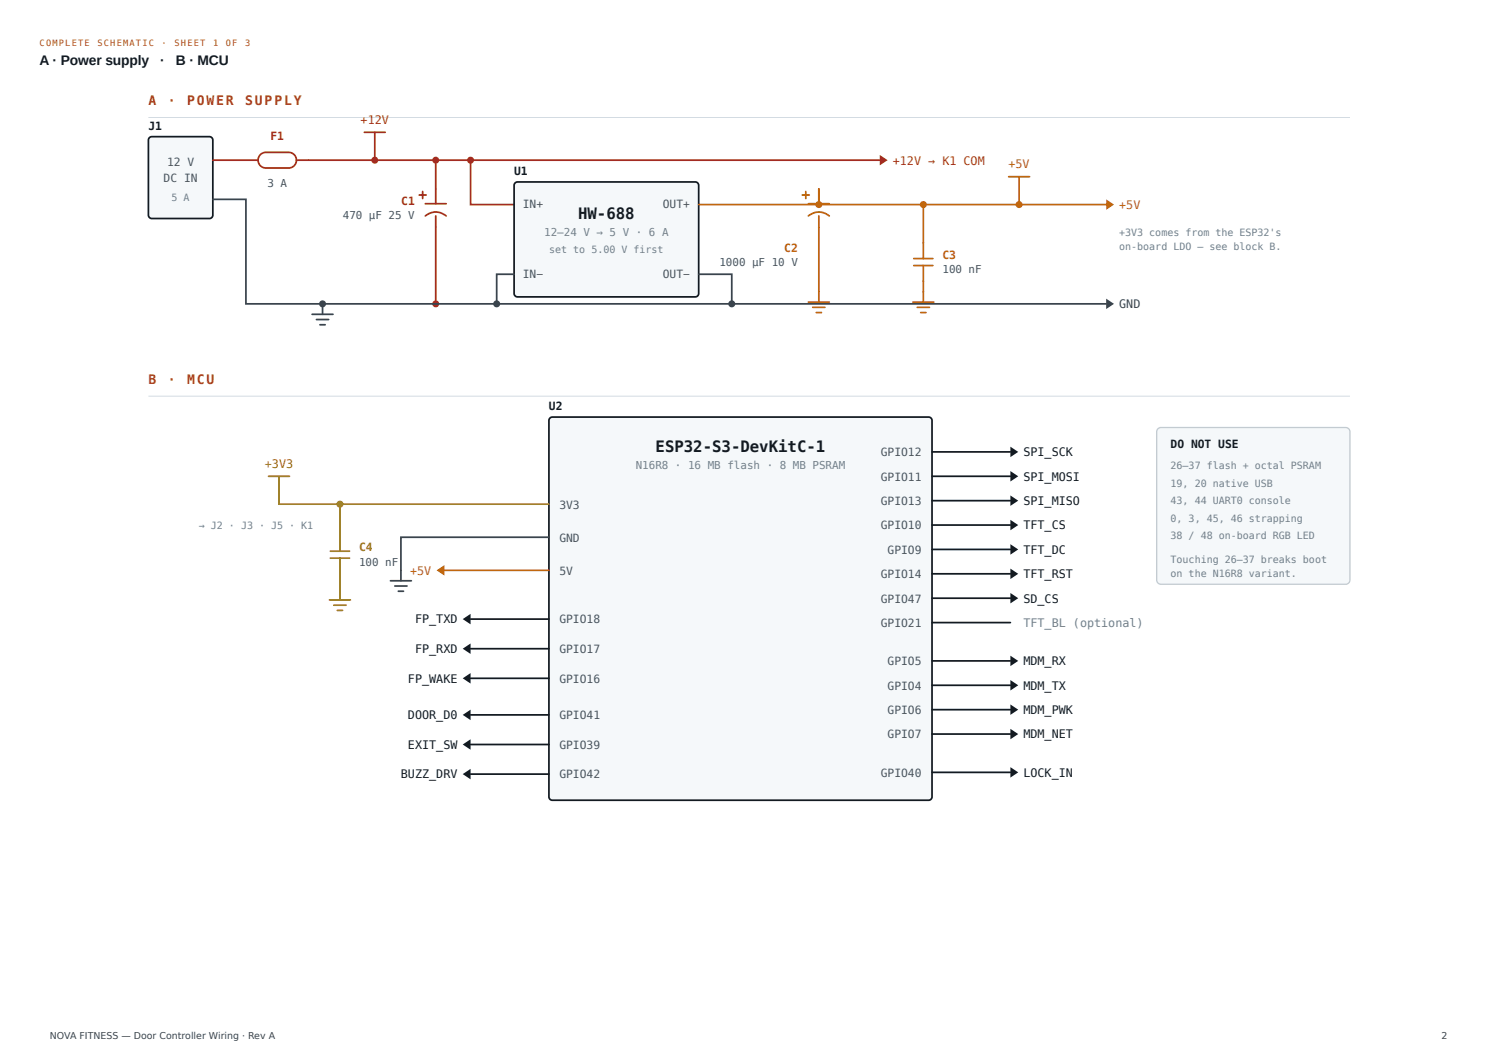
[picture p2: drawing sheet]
<svg xmlns="http://www.w3.org/2000/svg" width="420mm" height="297mm" viewBox="0 0 420 297" stroke-linecap="round" stroke-linejoin="round" font-family="sans-serif">
<path d="M41.6 33h337.1" fill="none" stroke="#d3dbe2" stroke-width=".28"/>
<path d="M41.9 38.6l.7-.3h16.1a.98 .98 0 0 1 1 1v21a.98 .98 0 0 1-1 1h-16.1a.98 .98 0 0 1-1-1v-21z" fill="#f5f8fa"/>
<path d="M41.9 38.6l.7-.3h16.1a.98 .98 0 0 1 1 1v21a.98 .98 0 0 1-1 1h-16.1a.98 .98 0 0 1-1-1v-21z" fill="none" stroke="#131a21" stroke-width=".49"/>
<path d="M102.2 37.1h5.9M105.1 37.1v7.8M59.7 44.9h12.7M73 43.4l1.4-.7h6.6a2.2 2.2 0 0 1 2.1 2.2 2.2 2.2 0 0 1-2.1 2.2h-6.4a2.2 2.2 0 0 1-2-1.3 2.2 2.2 0 0 1 .4-2.4zM246.8 44.9h-163.7" fill="none" stroke="#a32b22" stroke-width=".49"/>
<circle cx="105.1" cy="44.9" r=".98" fill="#a32b22"/>
<path d="M117.6 54.7h1.9M118.6 53.7v2M119.3 57.1h5.9M122.2 44.9v12.2M119.3 60.6a4.5 4.5 0 0 1 5.9 0M122.2 60.6v24.6" fill="none" stroke="#a32b22" stroke-width=".49"/>
<g fill="#a32b22">
<circle cx="122.2" cy="44.9" r=".98"/>
<circle cx="122.2" cy="85.2" r=".98"/>
</g>
<path d="M132 44.9v12.5h12.2" fill="none" stroke="#a32b22" stroke-width=".49"/>
<g fill="#a32b22">
<path d="M246.8 43.5l2.2 1.4-2.2 1.5z"/>
<circle cx="132" cy="44.9" r=".98"/>
</g>
<path d="M144.5 51.3l.7-.3h49.8a.98 .98 0 0 1 1 1v30.3a.98 .98 0 0 1-1 1h-49.8a.98 .98 0 0 1-1-1v-30.3z" fill="#f5f8fa"/>
<path d="M144.5 51.3l.7-.3h49.8a.98 .98 0 0 1 1 1v30.3a.98 .98 0 0 1-1 1h-49.8a.98 .98 0 0 1-1-1v-30.3z" fill="none" stroke="#131a21" stroke-width=".49"/>
<path d="M59.7 55.9h9.3v29.3h241.3M144.2 76.9h-4.9v8.3" fill="none" stroke="#3a444d" stroke-width=".49"/>
<circle cx="139.3" cy="85.2" r=".98" fill="#3a444d"/>
<path d="M196 76.9h9.3v8.3" fill="none" stroke="#3a444d" stroke-width=".49"/>
<circle cx="205.3" cy="85.2" r=".98" fill="#3a444d"/>
<path d="M87.5 88.2h5.9M88.8 89.6h3.4M89.7 91.1h1.5M90.5 85.2v3" fill="none" stroke="#3a444d" stroke-width=".49"/>
<g fill="#3a444d">
<path d="M310.3 83.8l2.2 1.4-2.2 1.5z"/>
<circle cx="90.5" cy="85.2" r=".98"/>
</g>
<path d="M196 57.4h114.3M225.1 54.7h1.9M226 53.7v2M226.8 57.1h5.8M229.7 53v4.4M226.8 60.6a4.5 4.5 0 0 1 5.8 0M229.7 60.6v24.1M226.8 84.7h5.8M228 86.2h3.4M229 87.7h1.4" fill="none" stroke="#c1670e" stroke-width=".49"/>
<circle cx="229.7" cy="57.4" r=".98" fill="#c1670e"/>
<path d="M259 57.4v15.1M256.3 72.5h5.4M256.3 74.5h5.4M259 74.5v10.2M256.1 84.7h5.8M257.3 86.2h3.4M258.3 87.7h1.4" fill="none" stroke="#c1670e" stroke-width=".49"/>
<circle cx="259" cy="57.4" r=".98" fill="#c1670e"/>
<path d="M282.9 49.6h5.9M285.9 49.6v7.8" fill="none" stroke="#c1670e" stroke-width=".49"/>
<g fill="#c1670e">
<path d="M310.3 55.9l2.2 1.5-2.2 1.4z"/>
<circle cx="285.9" cy="57.4" r=".98"/>
</g>
<path d="M41.6 111.1h337.1" fill="none" stroke="#d3dbe2" stroke-width=".28"/>
<path d="M154.3 117.3l.7-.3h105.5a.98 .98 0 0 1 .9 .9v105.6a.98 .98 0 0 1-.9 .9h-105.5a.98 .98 0 0 1-1-.9v-105.6z" fill="#f5f8fa"/>
<path d="M154.3 117.3l.7-.3h105.5a.98 .98 0 0 1 .9 .9v105.6a.98 .98 0 0 1-.9 .9h-105.5a.98 .98 0 0 1-1-.9v-105.6z" fill="none" stroke="#131a21" stroke-width=".49"/>
<path d="M75.3 133.6h5.9M78.3 133.6v7.8h75.7M92.7 154.6h5.3M92.7 156.5h5.3M95.4 141.4v13.2M95.4 156.5v11.8M92.4 168.3h5.9M93.7 169.7h3.4M94.6 171.2h1.5" fill="none" stroke="#9c7b0b" stroke-width=".49"/>
<circle cx="95.4" cy="141.4" r=".98" fill="#9c7b0b"/>
<path d="M154 150.7h-41.5v12.2M109.5 162.9h5.9M110.7 164.4h3.5M111.7 165.8h1.5" fill="none" stroke="#3a444d" stroke-width=".49"/>
<path d="M124.7 160h29.3" fill="none" stroke="#c1670e" stroke-width=".49"/>
<path d="M122.5 160l2.2-1.5v2.9z" fill="#c1670e"/>
<path d="M132 173.6h22" fill="none" stroke="#131a21" stroke-width=".49"/>
<path d="M129.8 173.6l2.2-1.4v2.9z" fill="#131a21"/>
<path d="M132 181.9h22" fill="none" stroke="#131a21" stroke-width=".49"/>
<path d="M129.8 181.9l2.2-1.4v2.9z" fill="#131a21"/>
<path d="M132 190.2h22" fill="none" stroke="#131a21" stroke-width=".49"/>
<path d="M129.8 190.2l2.2-1.4v2.9z" fill="#131a21"/>
<path d="M132 200.5h22" fill="none" stroke="#131a21" stroke-width=".49"/>
<path d="M129.8 200.5l2.2-1.5v3z" fill="#131a21"/>
<path d="M132 208.8h22" fill="none" stroke="#131a21" stroke-width=".49"/>
<path d="M129.8 208.8l2.2-1.5v3z" fill="#131a21"/>
<path d="M132 217.1h22" fill="none" stroke="#131a21" stroke-width=".49"/>
<path d="M129.8 217.1l2.2-1.5v3z" fill="#131a21"/>
<path d="M261.4 126.7h22" fill="none" stroke="#131a21" stroke-width=".49"/>
<path d="M283.4 125.3l2.2 1.4-2.2 1.5z" fill="#131a21"/>
<path d="M261.4 133.6h22" fill="none" stroke="#131a21" stroke-width=".49"/>
<path d="M283.4 132.1l2.2 1.5-2.2 1.4z" fill="#131a21"/>
<path d="M261.4 140.4h22" fill="none" stroke="#131a21" stroke-width=".49"/>
<path d="M283.4 139l2.2 1.4-2.2 1.5z" fill="#131a21"/>
<path d="M261.4 147.3h22" fill="none" stroke="#131a21" stroke-width=".49"/>
<path d="M283.4 145.8l2.2 1.5-2.2 1.4z" fill="#131a21"/>
<path d="M261.4 154.1h22" fill="none" stroke="#131a21" stroke-width=".49"/>
<path d="M283.4 152.6l2.2 1.5-2.2 1.5z" fill="#131a21"/>
<path d="M261.4 160.9h22" fill="none" stroke="#131a21" stroke-width=".49"/>
<path d="M283.4 159.5l2.2 1.4-2.2 1.5z" fill="#131a21"/>
<path d="M261.4 167.8h22" fill="none" stroke="#131a21" stroke-width=".49"/>
<path d="M283.4 166.3l2.2 1.5-2.2 1.4z" fill="#131a21"/>
<path d="M261.4 174.6h22M261.4 185.4h22" fill="none" stroke="#131a21" stroke-width=".49"/>
<path d="M283.4 183.9l2.2 1.5-2.2 1.4z" fill="#131a21"/>
<path d="M261.4 192.2h22" fill="none" stroke="#131a21" stroke-width=".49"/>
<path d="M283.4 190.7l2.2 1.5-2.2 1.5z" fill="#131a21"/>
<path d="M261.4 199h22" fill="none" stroke="#131a21" stroke-width=".49"/>
<path d="M283.4 197.6l2.2 1.4-2.2 1.5z" fill="#131a21"/>
<path d="M261.4 205.9h22" fill="none" stroke="#131a21" stroke-width=".49"/>
<path d="M283.4 204.4l2.2 1.5-2.2 1.4z" fill="#131a21"/>
<path d="M261.4 216.6h22" fill="none" stroke="#131a21" stroke-width=".49"/>
<path d="M283.4 215.2l2.2 1.4-2.2 1.5z" fill="#131a21"/>
<path d="M324.8 120.3l.9-.4h51.8l.7 .3 .5 .9v41.5l-.3 .8-.9 .5h-51.8l-.8-.3-.4-1v-41.5z" fill="#f5f8fa"/>
<path d="M324.8 120.3l.9-.4h51.8l.7 .3 .5 .9v41.5l-.3 .8-.9 .5h-51.8l-.8-.3-.4-1v-41.5z" fill="none" stroke="#c0cbd4" stroke-width=".37"/>
<g font-size="4.4" fill="#131a21">
<text x="162.2" y="61.3">HW-688</text>
<text x="183.9" y="126.7">ESP32-S3-DevKitC-1</text>
</g>
<g font-size="3.9" fill="#131a21">
<text x="11.1" y="18.2">A · Power supply</text>
<text x="45" y="18.2">·</text>
<text x="49.3" y="18.2">B · MCU</text>
</g>
<g font-size="3.7" fill="#ac4715">
<text x="41.6" y="29.5">A</text>
<text x="47.1" y="29.5">·</text>
<text x="52.5" y="29.5">POWER</text>
<text x="68.8" y="29.5">SUPPLY</text>
<text x="41.6" y="107.7">B</text>
<text x="47.1" y="107.7">·</text>
<text x="52.5" y="107.7">MCU</text>
</g>
<g font-size="3.3" fill="#a32b22">
<text x="101.2" y="34.7">+12V</text>
<text x="250.4" y="46.1">+12V → K1 COM</text>
</g>
<g font-size="3.3" fill="#c1670e">
<text x="282.9" y="47.1">+5V</text>
<text x="314" y="58.6">+5V</text>
<text x="115" y="161.2">+5V</text>
</g>
<text font-size="3.3" fill="#3a444d" x="314" y="86.4">GND</text>
<text font-size="3.3" fill="#9c7b0b" x="74.3" y="131.1">+3V3</text>
<g font-size="3.3" fill="#131a21">
<text x="287.1" y="128">SPI_SCK</text>
<text x="287.1" y="134.8">SPI_MOSI</text>
<text x="287.1" y="141.6">SPI_MISO</text>
<text x="287.1" y="148.5">TFT_CS</text>
<text x="287.1" y="155.3">TFT_DC</text>
<text x="287.1" y="162.2">TFT_RST</text>
<text x="287.1" y="169">SD_CS</text>
<text x="116.4" y="174.9">FP_TXD</text>
<text x="116.4" y="183.2">FP_RXD</text>
<text x="114.4" y="191.5">FP_WAKE</text>
<text x="287.1" y="186.6">MDM_RX</text>
<text x="287.1" y="193.4">MDM_TX</text>
<text x="114.4" y="201.7">DOOR_D0</text>
<text x="287.1" y="200.3">MDM_PWK</text>
<text x="287.1" y="207.1">MDM_NET</text>
<text x="114.4" y="210">EXIT_SW</text>
<text x="112.5" y="218.3">BUZZ_DRV</text>
<text x="287.1" y="217.8">LOCK_IN</text>
</g>
<text font-size="3.3" fill="#71818d" x="287.1" y="175.8">TFT_BL (optional)</text>
<g font-size="3.2" fill="#131a21">
<text x="41.6" y="36.4">J1</text>
<text x="144.2" y="49.1">U1</text>
<text x="154" y="115">U2</text>
<text x="328.4" y="125.8">DO NOT USE</text>
</g>
<g font-size="3.2" fill="#a32b22">
<text x="75.9" y="39.3">F1</text>
<text x="112.5" y="57.4">C1</text>
</g>
<g font-size="3.2" fill="#48555f">
<text x="46.8" y="46.6">12 V</text>
<text x="45.9" y="51">DC IN</text>
<text x="146.6" y="58.4">IN+</text>
<text x="185.9" y="58.4">OUT+</text>
<text x="146.6" y="77.9">IN−</text>
<text x="185.9" y="77.9">OUT−</text>
<text x="247.1" y="128">GPIO12</text>
<text x="247.1" y="134.8">GPIO11</text>
<text x="156.9" y="142.6">3V3</text>
<text x="247.1" y="141.6">GPIO13</text>
<text x="247.1" y="148.5">GPIO10</text>
<text x="156.9" y="151.9">GND</text>
<text x="249" y="155.3">GPIO9</text>
<text x="156.9" y="161.2">5V</text>
<text x="247.1" y="162.2">GPIO14</text>
<text x="247.1" y="169">GPIO47</text>
<text x="156.9" y="174.9">GPIO18</text>
<text x="247.1" y="175.8">GPIO21</text>
<text x="156.9" y="183.2">GPIO17</text>
<text x="156.9" y="191.5">GPIO16</text>
<text x="249" y="186.6">GPIO5</text>
<text x="249" y="193.4">GPIO4</text>
<text x="156.9" y="201.7">GPIO41</text>
<text x="249" y="200.3">GPIO6</text>
<text x="249" y="207.1">GPIO7</text>
<text x="156.9" y="210">GPIO39</text>
<text x="156.9" y="218.3">GPIO42</text>
<text x="247.1" y="217.8">GPIO40</text>
</g>
<g font-size="3.2" fill="#c1670e">
<text x="220" y="70.6">C2</text>
<text x="264.4" y="72.5">C3</text>
</g>
<text font-size="3.2" fill="#9c7b0b" x="100.7" y="154.6">C4</text>
<g font-size="3.1" fill="#48555f">
<text x="75" y="52.5">3 A</text>
<text x="96.2" y="61.5">470 µF 25 V</text>
<text x="201.8" y="74.7">1000 µF 10 V</text>
<text x="264.4" y="76.7">100 nF</text>
<text x="100.7" y="158.7">100 nF</text>
</g>
<g font-size="3.1" fill="#71818d">
<text x="152.6" y="66.2">12–24 V → 5 V · 6 A</text>
<text x="178.3" y="131.6">N16R8 · 16 MB flash · 8 MB PSRAM</text>
</g>
<g font-size="2.8" fill="#71818d">
<text x="48.1" y="56.4">5 A</text>
<text x="154.1" y="71.1">set to 5.00 V first</text>
<text x="314" y="66.2">+3V3 comes from the ESP32's</text>
<text x="314" y="70.1">on-board LDO — see block B.</text>
<text x="328.4" y="131.6">26–37 flash + octal PSRAM</text>
<text x="328.4" y="136.5">19, 20 native USB</text>
<text x="328.4" y="141.4">43, 44 UART0 console</text>
<text x="55.8" y="148.2">→ J2 · J3 · J5 · K1</text>
<text x="328.4" y="146.3">0, 3, 45, 46 strapping</text>
<text x="328.4" y="151.2">38 / 48 on-board RGB LED</text>
<text x="328.4" y="158">Touching 26–37 breaks boot</text>
<text x="328.4" y="161.9">on the N16R8 variant.</text>
</g>
<g font-size="2.6" fill="#40454a">
<text x="14" y="291.3">NOVA FITNESS — Door Controller Wiring · Rev A</text>
<text x="404.3" y="291.3">2</text>
</g>
<g font-size="2.4" fill="#ac4715">
<text x="11.1" y="12.9">COMPLETE</text>
<text x="27.3" y="12.9">SCHEMATIC</text>
<text x="45.3" y="12.9">·</text>
<text x="48.9" y="12.9">SHEET</text>
<text x="59.8" y="12.9">1</text>
<text x="63.4" y="12.9">OF</text>
<text x="68.8" y="12.9">3</text>
</g>
</svg>
